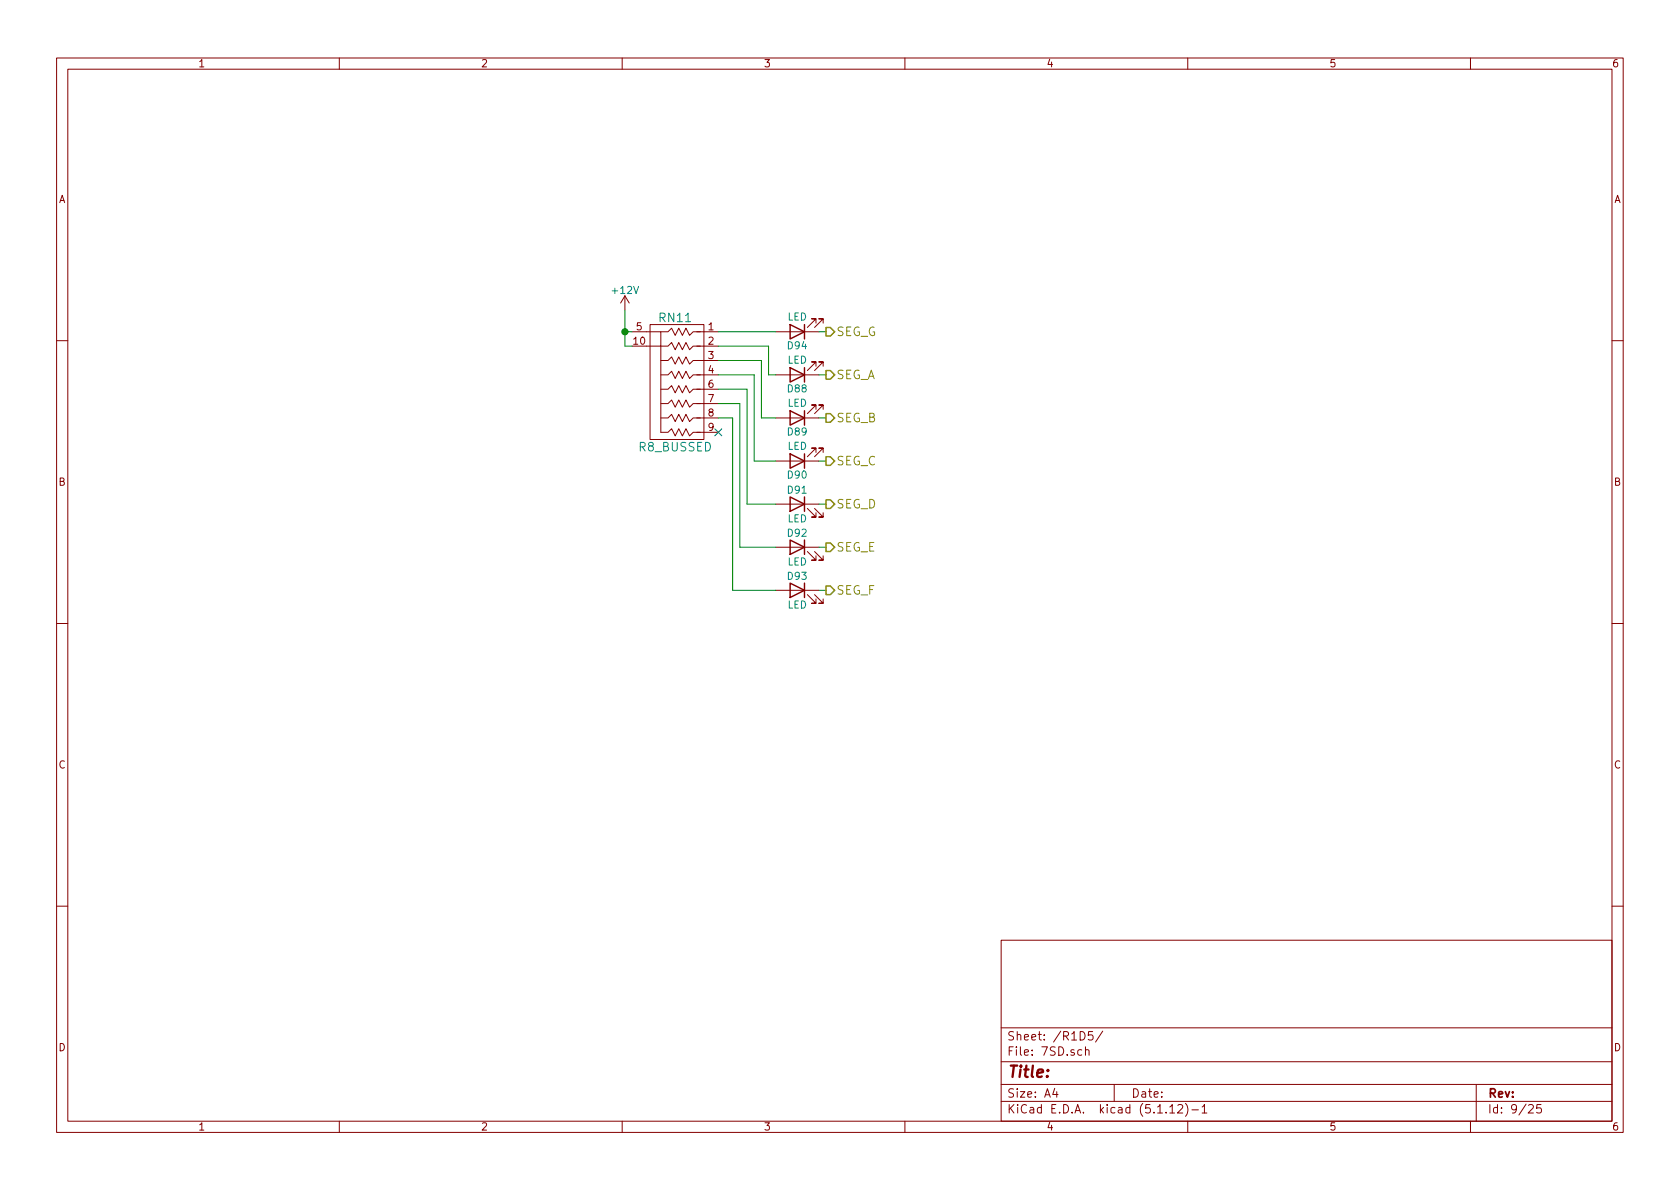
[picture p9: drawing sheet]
<svg xmlns="http://www.w3.org/2000/svg" width="297mm" height="210mm" viewBox="0 0 297 210" stroke-linecap="round" stroke-linejoin="round" font-family="sans-serif">
<g fill="none" stroke="#840000" stroke-width=".18">
<path d="M10 10.3h277v189.9h-277zM12 12.2h273v186.1h-273zM60 10.3v1.9M110 10.3v1.9M160 10.3v1.9M210 10.3v1.9M260 10.3v1.9M110.5 52.3l-.8 1.3M110.5 52.3v2.6M110.5 52.3l.8 1.3M111.8 58.7h5v2.5h-2.5M114.9 57.4h9.6v20.3h-9.6z"/>
<path d="M116.8 58.7h1.3l.6-.7 .7 1.3 .6-1.3 .6 1.3 .7-1.3 .6 1.3 .7-.6h1.2M123.2 58.7h3.8M137.2 58.7h7.6M144.3 57.1v-.7h-.8h.8l-1.6 1.5M145.5 57.1v-.7h-.7h.7l-1.5 1.5M10 60.2h2M116.8 73.9h1.3l.6-.6 .7 1.2 .6-1.2 .6 1.2 .7-1.2 .6 1.2 .7-.6h1.2M116.8 71.4h1.3l.6-.7 .7 1.3 .6-1.3 .6 1.3 .7-1.3 .6 1.3 .7-.6h1.2M116.8 68.8h1.3l.6-.6 .7 1.3 .6-1.3 .6 1.3 .7-1.3 .6 1.3 .7-.7h1.2M116.8 66.3h1.3l.6-.6 .7 1.2 .6-1.2 .6 1.2 .7-1.2 .6 1.2 .7-.6h1.2M116.8 63.7h1.3l.6-.6 .7 1.3 .6-1.3 .6 1.3 .7-1.3 .6 1.3 .7-.7h1.2M123.2 63.7h3.8"/>
<path d="M123.2 76.4h3.8M123.2 73.9h3.8M123.2 71.4h3.8M123.2 68.8h3.8M123.2 66.3h3.8M123.2 61.2h3.8M123.8 61.2h-1.2l-.7 .6-.6-1.2-.7 1.2-.6-1.2-.6 1.2-.7-1.2-.6 .6h-1.3v15.2h1.3l.6-.6 .7 1.3 .6-1.3 .6 1.3 .7-1.3 .6 1.3 .7-.7h1.2M137.2 73.9h7.6M137.2 66.3h7.6M144.3 72.4v-.8h-.8h.8l-1.6 1.5M144.3 64.8v-.8h-.8h.8l-1.6 1.5M145.5 72.4v-.8h-.7h.7l-1.5 1.5"/>
<path d="M145.5 64.8v-.8h-.7h.7l-1.5 1.5M285 60.2h2M137.2 96.8h7.6M137.2 89.1h7.6M137.2 81.5h7.6M142.7 97.5l1.6 1.6h-.8h.8v-.8M142.7 89.9l1.6 1.5h-.8h.8v-.7M144 97.5l1.5 1.6h-.7h.7v-.8M144 89.9l1.5 1.5h-.7h.7v-.7M144.3 80v-.8h-.8h.8l-1.6 1.6M145.5 80v-.8h-.7h.7l-1.5 1.6M10 110.3h2"/>
<path d="M137.2 104.4h7.6M142.7 105.2l1.6 1.5h-.8h.8v-.8M144 105.2l1.5 1.5h-.7h.7v-.8M285 110.3h2M10 160.2h2M177 166.3h108v32h-108zM285 160.2h2M60 198.3v1.9M110 198.3v1.9M160 198.3v1.9M177 194.8h108M177 191.8h108"/>
<path d="M177 187.8h108M177 181.8h108M186.5 192.5l-.4 1h1M186.8 193v1M191.3 185.7l-.5-.1-.2 .3v.6l.2 .1 .5-.1M191.9 185.7h.1a.37 .37 0 0 1 .6 .1v.8M191.9 185.1v1.5M193.2 182.4h-.7l-.1 .7 .2-.1 .5 .1 .2 .2-.1 .5-.2 .1-.6-.1M195 182.3l-1.3 2M197 191.8v3M206.8 195.8l.5-.5v1.5M206.8 196.8h.9"/>
<path d="M208.3 195.5l.2-.2h.3l.2 .2 .1 .3-.9 1h.9M209.6 195.1a1.71 1.71 0 0 1 0 2.3M210 198.3v1.9M210.7 196.3h1.2M212.5 195.8l.5-.5v1.5M212.5 196.8h.9M260 198.3v1.9M261 191.8v6.5M270.3 195.5l.2-.2h.3l.3 .5-.9 1h.9M272.5 195.3h-.7l-.1 .7 .2-.1 .5 .1 .1 .2v.5l-.2 .1-.6-.1"/>
</g>
<g fill="none" stroke="#840000" stroke-width=".25">
<path d="M139.7 57.4l2.5 1.3-2.5 1.2zM142.2 57.4v2.5M139.7 72.6l2.5 1.3-2.5 1.3zM139.7 65l2.5 1.3-2.5 1.3zM142.2 65v2.6M142.2 72.6v2.6M139.7 95.5l2.5 1.3-2.5 1.2zM139.7 87.9l2.5 1.2-2.5 1.3zM139.7 80.3l2.5 1.2-2.5 1.3zM142.2 80.3v2.5M142.2 87.9v2.5M142.2 95.5v2.5"/>
<path d="M139.7 103.1l2.5 1.3-2.5 1.3zM142.2 103.1v2.6"/>
</g>
<g fill="none" stroke="#008400" stroke-width=".18">
<path d="M110.5 54.9v6.3h1.3M110.5 58.7h1.3M127 58.7h10.2M144.8 58.7h1.2M127 66.3h6.3v15.2h3.9M127 61.2h8.9v5.1h1.3M127 63.7h7.6v10.2h2.6M127 73.9h2.5v30.5h7.7M127 68.8h5.1v20.3h5.1M127 71.4h3.8v25.4h6.4M144.8 66.3h1.2M144.8 73.9h1.2"/>
<path d="M144.8 81.5h1.2M144.8 89.1h1.2M144.8 96.8h1.2M144.8 104.4h1.2"/>
</g>
<path d="M146 57.9h.8l.8 .8-.8 .7h-.8zM146 73.1h.8l.8 .8-.8 .8h-.8zM146 65.5h.8l.8 .8-.8 .8h-.8zM146 96h.8l.8 .8-.8 .7h-.8zM146 88.4h.8l.8 .7-.8 .8h-.8zM146 80.8h.8l.8 .7-.8 .8h-.8zM146 103.6h.8l.8 .8-.8 .8h-.8z" fill="none" stroke="#848400" stroke-width=".25"/>
<circle cx="110.5" cy="58.7" r=".51" fill="#008400" stroke="#008400" stroke-width=".25"/>
<path d="M126.4 75.8l1.2 1.3M127.6 75.8l-1.2 1.3" fill="none" stroke="#000084" stroke-width=".18"/>
<text font-size="2.8" fill="#840000" x="178" y="190.5">Title:</text>
<g font-size="2.1" fill="#008484">
<text x="116.7" y="57">RN11</text>
<text x="113" y="79.8">R8_BUSSED</text>
</g>
<g font-size="2.1" fill="#848400">
<text x="147.8" y="59.4">SEG_G</text>
<text x="147.8" y="67.1">SEG_A</text>
<text x="147.8" y="74.7">SEG_B</text>
<text x="147.8" y="82.3">SEG_C</text>
<text x="147.8" y="89.9">SEG_D</text>
<text x="147.8" y="97.5">SEG_E</text>
<text x="147.8" y="105.2">SEG_F</text>
</g>
<g font-size="2.1" fill="#840000">
<text x="178" y="184">Sheet: /R1D5/</text>
<text x="178" y="186.7">File: 7SD.sch</text>
<text x="178" y="196.9">KiCad E.D.A. kicad (5.1.12)-1</text>
<text x="178" y="194.1">Size: A4</text>
<text x="200" y="194.1">Date:</text>
<text x="263" y="194.1">Rev:</text>
<text x="263" y="196.9">Id: 9/25</text>
</g>
<g font-size="1.8" fill="#840000">
<text x="35" y="11.9">1</text>
<text x="85" y="11.9">2</text>
<text x="135" y="11.9">3</text>
<text x="185" y="11.9">4</text>
<text x="235" y="11.9">5</text>
<text x="285" y="11.9">6</text>
<text x="10.4" y="35.9">A</text>
<text x="285.4" y="35.9">A</text>
<text x="112.5" y="58.4">5</text>
<text x="125.2" y="58.4">1</text>
<text x="112.1" y="61">10</text>
<text x="125.2" y="61">2</text>
<text x="125.2" y="63.5">3</text>
<text x="125.2" y="66">4</text>
<text x="125.2" y="68.6">6</text>
<text x="125.2" y="71.1">7</text>
<text x="125.2" y="73.7">8</text>
<text x="125.2" y="76.2">9</text>
<text x="10.4" y="85.9">B</text>
<text x="285.4" y="85.9">B</text>
<text x="10.4" y="135.9">C</text>
<text x="285.4" y="135.9">C</text>
<text x="10.4" y="185.9">D</text>
<text x="285.4" y="185.9">D</text>
<text x="35" y="199.9">1</text>
<text x="85" y="199.9">2</text>
<text x="135" y="199.9">3</text>
<text x="185" y="199.9">4</text>
<text x="235" y="199.9">5</text>
<text x="285" y="199.9">6</text>
</g>
<g font-size="1.8" fill="#008484">
<text x="108.4" y="52">+12V</text>
<text x="139.2" y="56.7">LED</text>
<text x="139.2" y="64.3">LED</text>
<text x="139.3" y="61.8">D94</text>
<text x="139.2" y="71.9">LED</text>
<text x="139.3" y="69.4">D88</text>
<text x="139.3" y="77">D89</text>
<text x="139.2" y="79.5">LED</text>
<text x="139.3" y="87.3">D91</text>
<text x="139.3" y="84.6">D90</text>
<text x="139.2" y="92.4">LED</text>
<text x="139.3" y="94.9">D92</text>
<text x="139.2" y="100">LED</text>
<text x="139.2" y="107.6">LED</text>
<text x="139.3" y="102.5">D93</text>
</g>
</svg>
